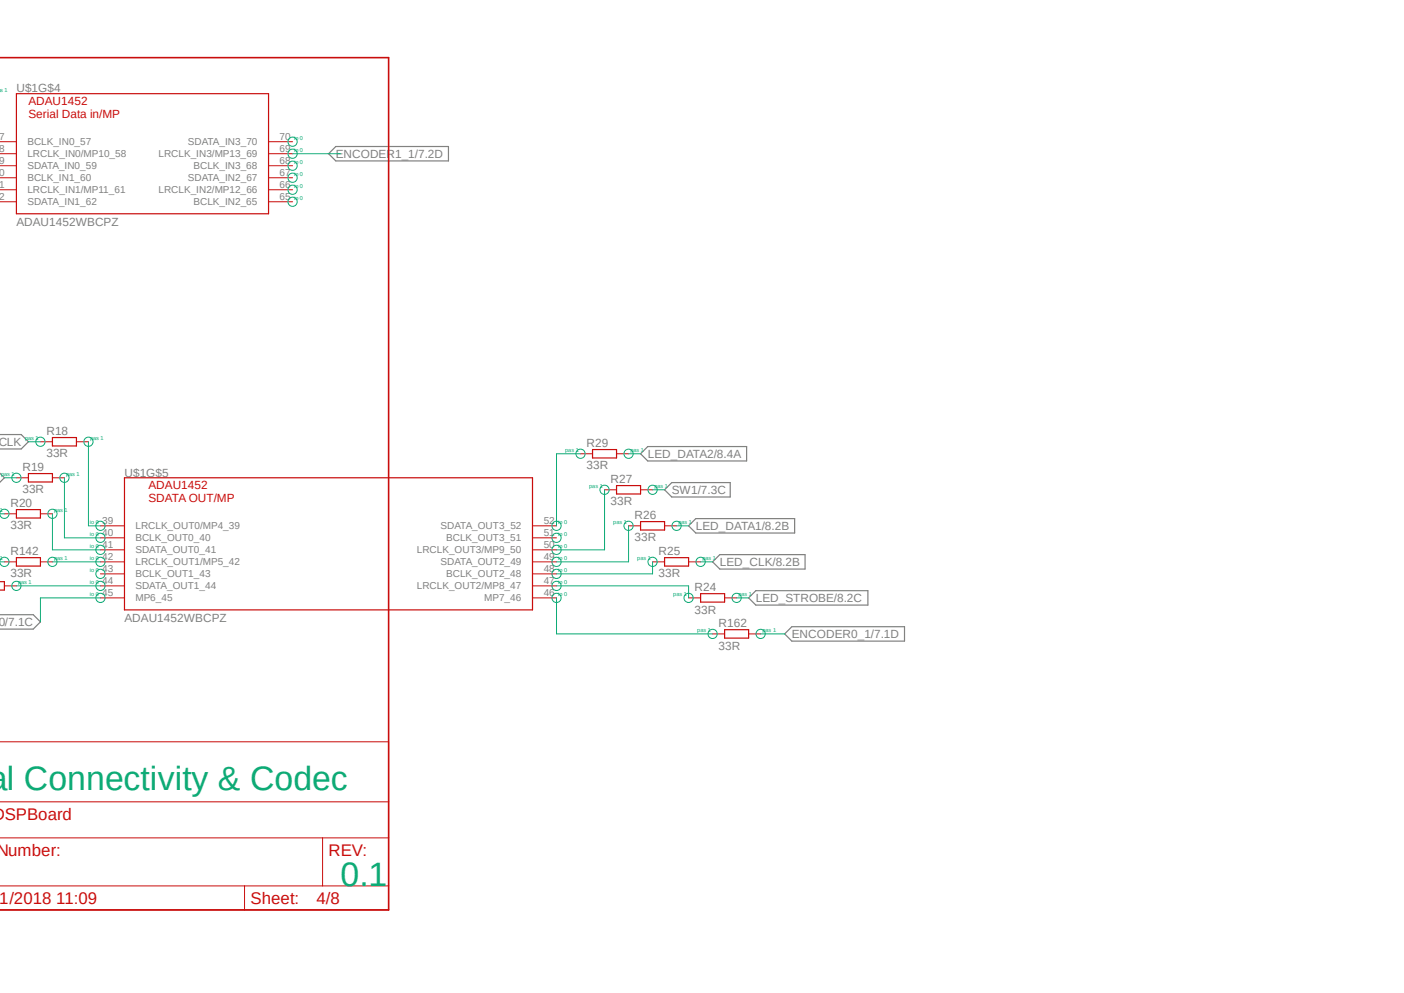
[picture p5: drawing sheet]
<svg xmlns="http://www.w3.org/2000/svg" width="297mm" height="210mm" viewBox="0 0 297 210" stroke-linecap="round" stroke-linejoin="round" font-family="sans-serif">
<path d="M191.7 11.9l-191.8 90.5M-.1 102.4l191.8 90.6" fill="none" stroke="#fff" stroke-width=".21"/>
<path d="M69.5 32.5l1.5-1.5h23.9v3h-23.9zM0 91.9h4.5l1.5 1.5-1.5 1.6h-4.5M135.5 96l1.5-1.6h20.9v3.1h-20.9zM-.1 100.1l1 .9-1 1M140.6 103.6l1.5-1.5h12.4v3h-12.4zM145.7 111.2l1.5-1.5h20.9v3h-20.9zM150.7 118.8l1.6-1.5h18v3.1h-18zM-.1 130h7.1l1.6 1.5-1.6 1.6h-7.1M159.9 124.9h23.7v3.1h-23.7l-1.5-1.6zM166 134.1l1.5-1.6h23.8v3.1h-23.8z" fill="none" stroke="#808080" stroke-width=".25"/>
<path d="M0 12.2h82.2v180.2h-82.3" fill="none" stroke="#c90d0c" stroke-width=".34"/>
<g fill="none" stroke="#c90d0c" stroke-width=".21">
<path d="M0 30h3.5M0 32.5h3.5M0 35.1h3.5M0 37.6h3.5M56.8 30h5.1M56.8 32.5h5.1M56.8 35.1h5.1M56.8 37.6h5.1M0 40.1h3.5M0 42.7h3.5M56.8 40.1h5.1M56.8 42.7h5.1"/>
<path d="M8.6 93.4h2.5M16.2 93.4h2.5M122.8 96h2.5M130.4 96h2.6M.9 118.8h2.6M.9 108.7h2.6M3.5 101h2.5M8.6 118.8h2.5M8.6 108.7h2.5M11.1 101h2.5M21.3 111.2h5M21.3 113.7h5"/>
<path d="M21.3 116.3h5M21.3 118.8h5M112.6 111.2h5.1M112.6 113.7h5.1M112.6 116.3h5.1M112.6 118.8h5.1M127.9 103.6h2.5M133 111.2h2.5M135.5 103.6h2.5M138 118.8h2.6M140.6 111.2h2.5M145.7 118.8h2.5"/>
<path d="M.9 123.9h2.6M21.3 121.4h5M21.3 123.9h5M21.3 126.4h5M112.6 121.4h5.1M112.6 123.9h5.1M112.6 126.4h5.1M145.7 126.4h2.5M150.7 134.1h2.6M153.3 126.4h2.5M158.4 134.1h2.5M0 156.9h82.2v35.5h-82.3"/>
<path d="M-.1 169.6h82.3M0 177.2h82.2M68.2 177.2v10.2M-.1 187.4h82.3M51.7 187.4v5"/>
</g>
<g fill="none" stroke="#c90d0c" stroke-width=".25">
<path d="M3.5 19.8h53.3v25.4h-53.3zM11.1 92.5h5.1v1.8h-5.1zM125.3 95.1h5.1v1.8h-5.1zM3.5 107.8h5.1v1.8h-5.1zM3.5 117.9h5.1v1.8h-5.1zM6 100.2h5.1v1.7h-5.1zM26.3 101h86.3v28h-86.3zM130.4 102.7h5.1v1.8h-5.1zM135.5 110.3h5.1v1.8h-5.1zM140.6 117.9h5.1v1.8h-5.1zM-.1 123h1v1.8h-.9M148.2 125.6h5.1v1.7h-5.1z"/>
<path d="M153.3 133.2h5.1v1.8h-5.1z"/>
</g>
<g fill="none" stroke="#0dab76" stroke-width=".21">
<path d="M61.9 32.5h10.2M6 93.4h2.6M18.7 93.4v17.8h2.6M122.8 96h-5.1v15.2M133 96h2.5M-.1 108.7h1M-.1 118.8h1M.9 101h2.6M11.1 108.7v7.6h10.2M11.1 118.8h10.2M13.6 101v12.7h7.7M127.9 103.6v12.7h-10.2"/>
<path d="M133 111.2v7.6h-15.3M138 118.8v2.6h-20.3M138 103.6h2.6M143.1 111.2h2.6M148.2 118.8h2.5M3.5 123.9h17.8M21.3 126.4h-12.7v5.1M117.7 126.4v7.7h33M117.7 123.9h28v2.5M155.8 126.4h2.6M160.9 134.1h5.1"/>
<circle cx="61.9" cy="30" r=".98"/>
<circle cx="61.9" cy="37.6" r=".98"/>
<circle cx="61.9" cy="35.1" r=".98"/>
<circle cx="61.9" cy="32.5" r=".98"/>
<circle cx="61.9" cy="42.7" r=".98"/>
<circle cx="61.9" cy="40.1" r=".98"/>
<circle cx="8.5" cy="93.4" r=".98"/>
<circle cx="18.7" cy="93.4" r=".98"/>
<circle cx="122.8" cy="96" r=".98"/>
<circle cx="133" cy="96" r=".98"/>
<circle cx=".9" cy="108.7" r=".98"/>
<circle cx=".9" cy="118.8" r=".98"/>
<circle cx="3.5" cy="101" r=".98"/>
<circle cx="11.1" cy="108.7" r=".98"/>
<circle cx="11.1" cy="118.8" r=".98"/>
<circle cx="13.6" cy="101" r=".98"/>
<circle cx="21.2" cy="116.3" r=".98"/>
<circle cx="21.2" cy="118.8" r=".98"/>
<circle cx="21.2" cy="111.2" r=".98"/>
<circle cx="21.2" cy="113.7" r=".98"/>
<circle cx="117.7" cy="113.7" r=".98"/>
<circle cx="117.7" cy="118.8" r=".98"/>
<circle cx="117.7" cy="116.3" r=".98"/>
<circle cx="117.7" cy="111.2" r=".98"/>
<circle cx="127.9" cy="103.6" r=".98"/>
<circle cx="133" cy="111.2" r=".98"/>
<circle cx="138" cy="118.8" r=".98"/>
<circle cx="138" cy="103.6" r=".98"/>
<circle cx="143.1" cy="111.2" r=".98"/>
<circle cx="148.2" cy="118.8" r=".98"/>
<circle cx="3.5" cy="123.9" r=".98"/>
<circle cx="21.2" cy="121.4" r=".98"/>
<circle cx="21.2" cy="123.9" r=".98"/>
<circle cx="21.2" cy="126.4" r=".98"/>
<circle cx="117.7" cy="126.4" r=".98"/>
<circle cx="117.7" cy="123.9" r=".98"/>
<circle cx="117.7" cy="121.4" r=".98"/>
<circle cx="145.7" cy="126.4" r=".98"/>
<circle cx="150.7" cy="134.1" r=".98"/>
<circle cx="155.8" cy="126.4" r=".98"/>
<circle cx="160.9" cy="134.1" r=".98"/>
</g>
<g font-size="7.2" fill="#0dab76">
<text x="1.5" y="167">l Connectivity &amp; Codec</text>
<text x="72.1" y="187.4">0.1</text>
</g>
<g font-size="3.6" fill="#c90d0c">
<text x="1" y="173.4">SPBoard</text>
<text x="-.8" y="181">Number:</text>
<text x="69.5" y="181">REV:</text>
<text x="0" y="191.2">1/2018 11:09</text>
<text x="53" y="191.2">Sheet:</text>
<text x="67" y="191.2">4/8</text>
</g>
<g font-size="2.5" fill="#808080">
<text x="3.5" y="19.6">U$1G$4</text>
<text x="71" y="33.4">ENCODER1_1/7.2D</text>
<text x="3.5" y="47.8">ADAU1452WBCPZ</text>
<text x="-.4" y="94.3">CLK</text>
<text x="9.8" y="91.9">R18</text>
<text x="124.1" y="94.5">R29</text>
<text x="4.7" y="99.6">R19</text>
<text x="9.8" y="96.7">33R</text>
<text x="26.3" y="100.8">U$1G$5</text>
<text x="124.1" y="99.3">33R</text>
<text x="137" y="96.9">LED_DATA2/8.4A</text>
<text x="2.2" y="107.2">R20</text>
<text x="4.7" y="104.4">33R</text>
<text x="129.2" y="106.9">33R</text>
<text x="129.2" y="102.1">R27</text>
<text x="142.1" y="104.5">SW1/7.3C</text>
<text x="2.2" y="112">33R</text>
<text x="134.2" y="109.7">R26</text>
<text x="147.2" y="112.1">LED_DATA1/8.2B</text>
<text x="2.2" y="117.3">R142</text>
<text x="134.2" y="114.5">33R</text>
<text x="139.3" y="117.3">R25</text>
<text x="152.3" y="119.7">LED_CLK/8.2B</text>
<text x="2.2" y="122.1">33R</text>
<text x="139.3" y="122.1">33R</text>
<text x="146.9" y="124.9">R24</text>
<text x="26.3" y="131.5">ADAU1452WBCPZ</text>
<text x="146.9" y="129.8">33R</text>
<text x="159.9" y="127.3">LED_STROBE/8.2C</text>
<text x="-.3" y="132.4">0/7.1C</text>
<text x="152" y="137.4">33R</text>
<text x="152" y="132.5">R162</text>
<text x="167.5" y="135">ENCODER0_1/7.1D</text>
</g>
<g font-size="2.5" fill="#c90d0c">
<text x="6" y="22.2">ADAU1452</text>
<text x="6" y="24.9">Serial Data in/MP</text>
<text x="31.4" y="103.5">ADAU1452</text>
<text x="31.4" y="106.1">SDATA OUT/MP</text>
</g>
<g font-size="2.1" fill="#808080">
<text x="-.1" y="29.6">7</text>
<text x="59.1" y="29.6">70</text>
<text x="-.1" y="32.1">8</text>
<text x="-.1" y="34.7">9</text>
<text x="5.8" y="30.7">BCLK_IN0_57</text>
<text x="5.8" y="33.3">LRCLK_IN0/MP10_58</text>
<text x="5.8" y="35.8">SDATA_IN0_59</text>
<text x="33.5" y="33.3">LRCLK_IN3/MP13_69</text>
<text x="39.8" y="30.7">SDATA_IN3_70</text>
<text x="40.9" y="35.8">BCLK_IN3_68</text>
<text x="59.1" y="34.7">68</text>
<text x="59.1" y="32.1">69</text>
<text x="-.1" y="37.2">0</text>
<text x="-.1" y="39.8">1</text>
<text x="5.8" y="38.4">BCLK_IN1_60</text>
<text x="5.8" y="40.9">LRCLK_IN1/MP11_61</text>
<text x="33.5" y="40.9">LRCLK_IN2/MP12_66</text>
<text x="39.8" y="38.4">SDATA_IN2_67</text>
<text x="59.1" y="39.8">66</text>
<text x="59.1" y="37.2">67</text>
<text x="-.1" y="42.3">2</text>
<text x="5.8" y="43.4">SDATA_IN1_62</text>
<text x="40.9" y="43.4">BCLK_IN2_65</text>
<text x="59.1" y="42.3">65</text>
<text x="21.6" y="110.9">39</text>
<text x="21.6" y="113.4">40</text>
<text x="28.7" y="112">LRCLK_OUT0/MP4_39</text>
<text x="93.2" y="112">SDATA_OUT3_52</text>
<text x="115" y="113.4">51</text>
<text x="115" y="110.9">52</text>
<text x="21.6" y="116">41</text>
<text x="21.6" y="118.4">42</text>
<text x="28.7" y="114.5">BCLK_OUT0_40</text>
<text x="28.7" y="117.1">SDATA_OUT0_41</text>
<text x="28.7" y="119.6">LRCLK_OUT1/MP5_42</text>
<text x="88.2" y="117.1">LRCLK_OUT3/MP9_50</text>
<text x="93.2" y="119.6">SDATA_OUT2_49</text>
<text x="94.4" y="114.5">BCLK_OUT3_51</text>
<text x="115" y="118.4">49</text>
<text x="115" y="116">50</text>
<text x="21.6" y="121">43</text>
<text x="21.6" y="123.5">44</text>
<text x="28.7" y="122.1">BCLK_OUT1_43</text>
<text x="28.7" y="124.7">SDATA_OUT1_44</text>
<text x="88.2" y="124.7">LRCLK_OUT2/MP8_47</text>
<text x="94.4" y="122.1">BCLK_OUT2_48</text>
<text x="115" y="123.5">47</text>
<text x="115" y="121">48</text>
<text x="21.6" y="126.1">45</text>
<text x="28.7" y="127.2">MP6_45</text>
<text x="102.4" y="127.2">MP7_46</text>
<text x="115" y="126.1">46</text>
</g>
<g font-size="1.2" fill="#0dab76">
<text x="-.6" y="19.5">as 1</text>
<text x="62.2" y="29.6">io 0</text>
<text x="62.2" y="34.7">io 0</text>
<text x="62.2" y="32.1">io 0</text>
<text x="62.2" y="39.8">io 0</text>
<text x="62.2" y="37.2">io 0</text>
<text x="62.2" y="42.3">io 0</text>
<text x="5.3" y="93.1">pas 1</text>
<text x="19" y="93.1">pas 1</text>
<text x="119.5" y="95.6">pas 1</text>
<text x="133.3" y="95.6">pas 1</text>
<text x=".2" y="100.7">pas 1</text>
<text x="14" y="100.7">pas 1</text>
<text x="124.6" y="103.3">pas 1</text>
<text x="138.4" y="103.3">pas 1</text>
<text x="-.1" y="108.3">1</text>
<text x="11.4" y="108.3">pas 1</text>
<text x="19" y="110.9">io 0</text>
<text x="19" y="113.4">io 0</text>
<text x="118.1" y="113.4">io 0</text>
<text x="118.1" y="110.9">io 0</text>
<text x="129.7" y="110.9">pas 1</text>
<text x="143.5" y="110.9">pas 1</text>
<text x="-.1" y="118.4">1</text>
<text x="11.4" y="118.4">pas 1</text>
<text x="19" y="116">io 0</text>
<text x="19" y="118.4">io 0</text>
<text x="118.1" y="118.4">io 0</text>
<text x="118.1" y="116">io 0</text>
<text x="134.8" y="118.4">pas 1</text>
<text x="148.6" y="118.4">pas 1</text>
<text x="3.8" y="123.5">pas 1</text>
<text x="19" y="121">io 0</text>
<text x="19" y="123.5">io 0</text>
<text x="118.1" y="123.5">io 0</text>
<text x="118.1" y="121">io 0</text>
<text x="19" y="126.1">io 0</text>
<text x="118.1" y="126.1">io 0</text>
<text x="142.4" y="126.1">pas 1</text>
<text x="156.2" y="126.1">pas 1</text>
<text x="147.5" y="133.7">pas 1</text>
<text x="161.3" y="133.7">pas 1</text>
</g>
</svg>
